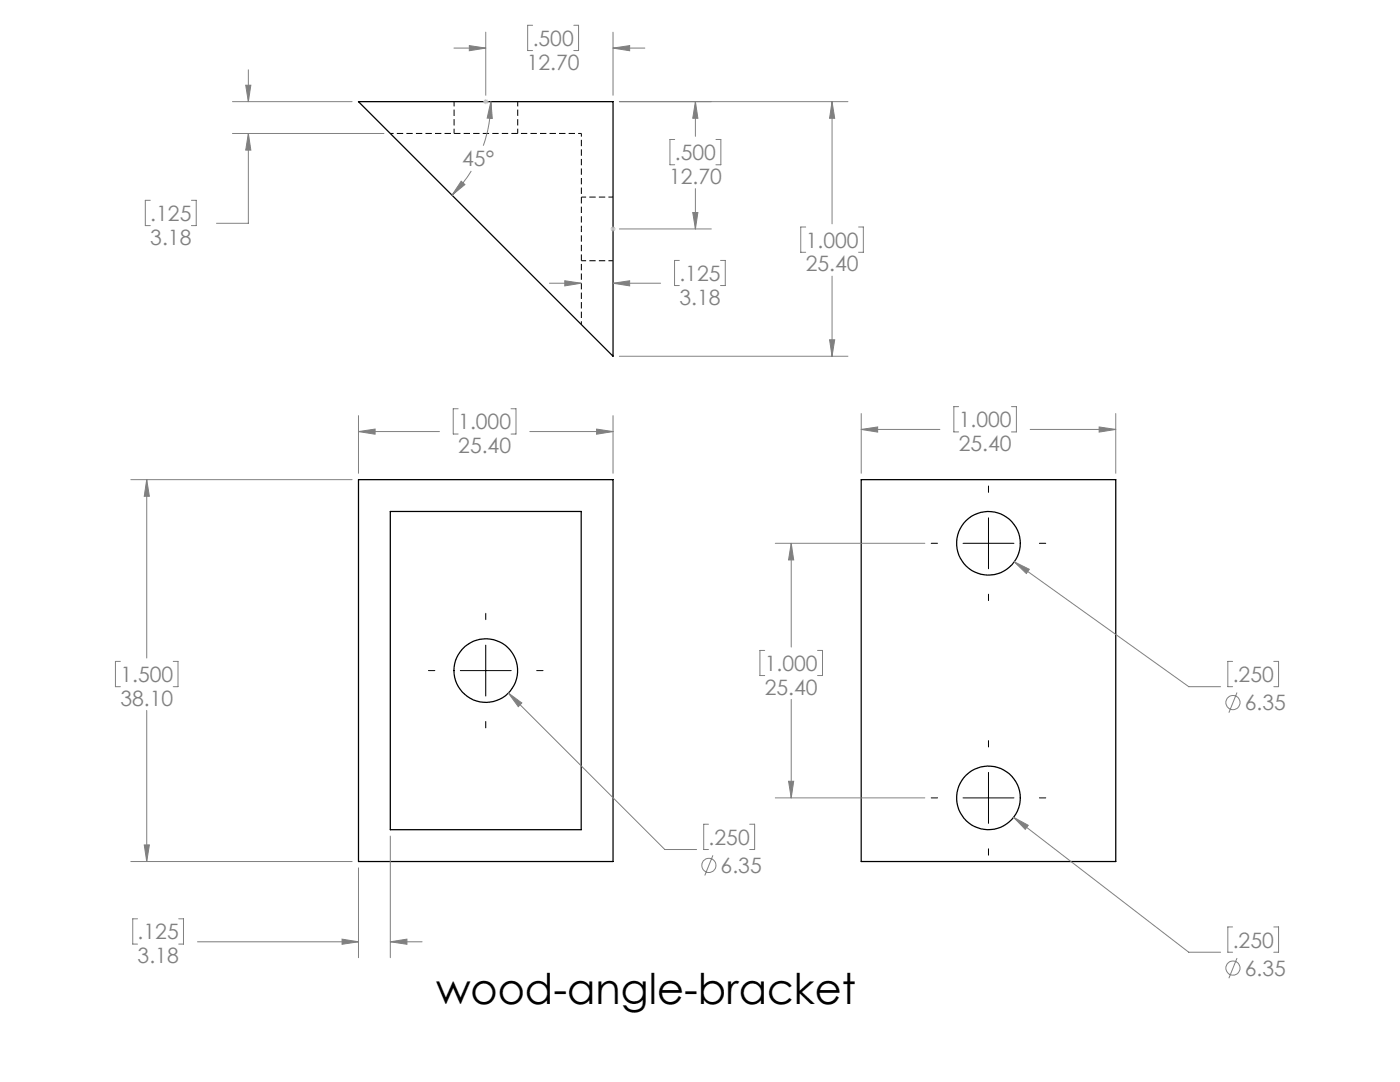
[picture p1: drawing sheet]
<svg xmlns="http://www.w3.org/2000/svg" width="279mm" height="216mm" viewBox="0 0 279 216" stroke-linecap="round" stroke-linejoin="round" font-family="sans-serif">
<g fill="none" stroke="#000" stroke-width=".25">
<path d="M71.5 20.3h50.8v50.8zM71.5 95.7h50.8v76.2h-50.8zM171.9 95.7h50.8v76.2h-50.8zM77.9 102.1h38.1v63.5h-38.1z"/>
<circle cx="197.3" cy="108.4" r="6.4"/>
<circle cx="97" cy="133.8" r="6.4"/>
<circle cx="197.3" cy="159.2" r="6.4"/>
</g>
<path d="M116 26.6h-38.1M116 45.7v-19.1M116 64.7v-19" fill="none" stroke="#000" stroke-width=".2" stroke-dasharray="1.3 .6" stroke-dashoffset=".6" stroke-linecap="butt"/>
<path d="M90.6 20.3v6.3M103.3 26.6v-6.3M122.4 39.3h-6.4M116 52h6.4" fill="none" stroke="#000" stroke-width=".2" stroke-dasharray="1.3 .6" stroke-dashoffset=".3" stroke-linecap="butt"/>
<g fill="none" stroke="#808080" stroke-width=".2">
<path d="M49 17h1.1l-.5 3.3zM49.6 13.9v6.4M90.6 9.6h6.3M93.7 9.1l3.2 .5-3.2 .5zM96.9 6.4v12.6M106.3 5h-1v5.1h1M114.5 5h1v5.1h-1M122.3 9.6l3.4-.5v1zM122.3 6.4v12.6M122.3 9.6h6.4M30 40h-1v5h1M38.2 40h1v5h-1"/>
<path d="M46.4 20.3h23.9M46.4 26.6h30.2M49.6 26.6l.5 3.4h-1.1zM49.6 26.6v18h-6.4M92 36.2l.8 .6-2.6 2.1zM94.1 34.1a23.8 23.8 0 0 1-3.9 4.8M98 20.3l.2 3.3h-1zM98 20.3a26.3 26.3 0 0 1-1.6 8.8M123.6 20.3h45.6M134.7 27.8h-1v5.1h1M138.8 20.3l.5 3.3h-1zM138.8 20.3v6.9"/>
<path d="M138.8 37.6v8.1M142.9 27.8h1v5.1h-1M166.1 20.3v24.4M166.1 20.3l.5 3.3h-1zM109.6 56.5h6.4M112.7 56l3.3 .5-3.3 .5zM122.3 56.5l3.4-.5v1zM122.3 56.5h9.5M123.6 45.7h18.4M135.6 52h-1v5h1M138.3 42.4h1l-.5 3.3zM143.8 52h.9v5h-.9"/>
<path d="M160.8 45.3h-1v5h1M166.1 55.1v16M171.3 45.3h1v5h-1M123.6 71.1h45.6M165.6 67.8h1l-.5 3.3zM26.1 95.7h44.2M29.3 95.7v35.6M29.3 95.7l.5 3.3h-1zM71.5 82.9v11.5M71.5 86.1h16.2M71.5 86.1l3.4-.5v1zM91.4 81.6h-.9v5h.9"/>
<path d="M102 81.6h1v5h-1M105.7 86.1h16.6M119.1 85.6l3.2 .5-3.2 .5zM122.3 82.9v11.5M171.9 82.5v11.9M171.9 85.7h15.7M171.9 85.7l3.3-.5v1zM191.3 81.1h-.9v5.1h.9M201.9 81.1h.9v5.1h-.9M205.6 85.7h17.1M219.4 85.2l3.3 .5-3.3 .5zM222.7 82.5v11.9"/>
<path d="M154.7 108.4h29.9M157.9 108.4v20.7M157.9 108.4l.5 3.3h-1zM202.4 112.1l3 1.5-.6 .8zM202.4 112.1l34.8 24.9h6.4M24 132h-1v5h1M34.6 132h.9v5h-.9M101.5 138.3l31.2 31.2h6.3M101.5 138.3l2.6 2-.7 .7zM152.6 129.8h-.9v5h.9M157.9 139.6v19.6M163.2 129.8h.9v5h-.9"/>
<path d="M246 132h-1v5h1M246.9 138.2l-1.6 4M254.2 132h1v5h-1M29.3 141.7v30.2M154.7 159.2h29.9M157.4 155.9h1l-.5 3.3zM26.1 171.9h44.2M28.8 168.6h1l-.5 3.3zM71.5 173.2v17.9M77.9 166.8v24.3M141.4 164.5h-1v5h1M142.3 170.7l-1.6 4"/>
<path d="M149.6 164.5h1v5h-1M202.3 163.1l34.9 26.9h6.4M202.3 163.1l2.9 1.6-.6 .8zM27.4 183.3h-.9v5.1h.9M35.7 183.3h.9v5.1h-.9M39.4 187.9h32.1M68.3 187.4l3.2 .5-3.2 .5zM77.9 187.9h6.3M77.9 187.9l3.3-.5v1zM246 185h-1v5h1M246.9 191.2l-1.6 4M254.2 185h1v5h-1"/>
<circle cx="246.1" cy="140.2" r="1.42"/>
<circle cx="141.5" cy="172.7" r="1.41"/>
<circle cx="246.1" cy="193.2" r="1.42"/>
</g>
<path d="M96.6 19.9l.7 .7M96.9 19.8v1M97.3 19.9l-.7 .7M96.4 20.3h1.1M121.8 45.7h1.1M122 45.3l.7 .7M122.3 45.2v1M122.7 45.3l-.7 .7" fill="none" stroke="#c0c0c0" stroke-width=".2"/>
<g fill="none" stroke="#000" stroke-width=".2">
<path d="M197.3 97v1.2M185.8 108.4h1.3M192.2 108.4h10.2M197.3 103.3v10.2M197.3 118.6v1.2M207.4 108.4h1.3M85.5 133.8h1.3M91.9 133.8h10.1M96.9 122.4v1.2M96.9 128.7v10.2M107.1 133.8h1.3M96.9 144v1.2"/>
<path d="M185.8 159.2h1.3M192.2 159.2h10.2M197.3 147.8v1.2M197.3 154.1v10.2M207.4 159.2h1.3M197.3 169.4v1.2"/>
</g>
<g fill="#808080">
<path d="M29.3 95.7l.5 3.3h-1zM28.8 168.6h1l-.5 3.3zM77.9 187.9l3.3-.5v1zM68.3 187.4l3.2 .5-3.2 .5zM119.1 85.6l3.2 .5-3.2 .5zM71.5 86.1l3.4-.5v1zM101.5 138.3l1.9 2.7 .7-.7zM165.6 67.8h1l-.5 3.3zM166.1 20.3l.5 3.3h-1zM92 36.2l.8 .6-2.6 2.1zM98 20.3l.2 3.3h-1zM49 17h1.1l-.5 3.3zM49.6 26.6l.5 3.4h-1.1zM122.3 56.5l3.4-.5v1zM112.7 56l3.3 .5-3.3 .5zM171.9 85.7l3.3-.5v1zM219.4 85.2l3.3 .5-3.3 .5zM157.9 108.4l.5 3.3h-1zM157.4 155.9h1l-.5 3.3zM202.3 163.1l2.3 2.4 .6-.8zM202.4 112.1l2.4 2.3 .6-.8z"/>
<path d="M138.3 42.4h1l-.5 3.3zM138.8 20.3l.5 3.3h-1zM93.7 9.1l3.2 .5-3.2 .5zM122.3 9.6l3.4-.5v1z"/>
</g>
<text font-size="8.5" x="87" y="200.4">wood-angle-bracket</text>
<g font-size="4.2" fill="#808080">
<text x="106.3" y="9.1">.500</text>
<text x="105.1" y="13.9">12.70</text>
<text x="92.2" y="33.2">45°</text>
<text x="134.7" y="31.9">.500</text>
<text x="133.5" y="36.7">12.70</text>
<text x="30" y="44.1">.125</text>
<text x="30" y="48.8">3.18</text>
<text x="160.8" y="49.4">1.000</text>
<text x="135.6" y="56.1">.125</text>
<text x="160.8" y="54.2">25.40</text>
<text x="135.6" y="60.8">3.18</text>
<text x="91.5" y="85.7">1.000</text>
<text x="191.3" y="85.2">1.000</text>
<text x="191.3" y="90">25.40</text>
<text x="91.5" y="90.4">25.40</text>
<text x="24" y="136.1">1.500</text>
<text x="152.6" y="133.9">1.000</text>
<text x="246" y="136.1">.250</text>
<text x="24" y="140.8">38.10</text>
<text x="152.6" y="138.6">25.40</text>
<text x="248.4" y="141.8">6.35</text>
<text x="141.4" y="168.6">.250</text>
<text x="143.8" y="174.3">6.35</text>
<text x="27.5" y="187.4">.125</text>
<text x="246" y="189.1">.250</text>
<text x="27.5" y="192.2">3.18</text>
<text x="248.4" y="194.8">6.35</text>
</g>
</svg>
